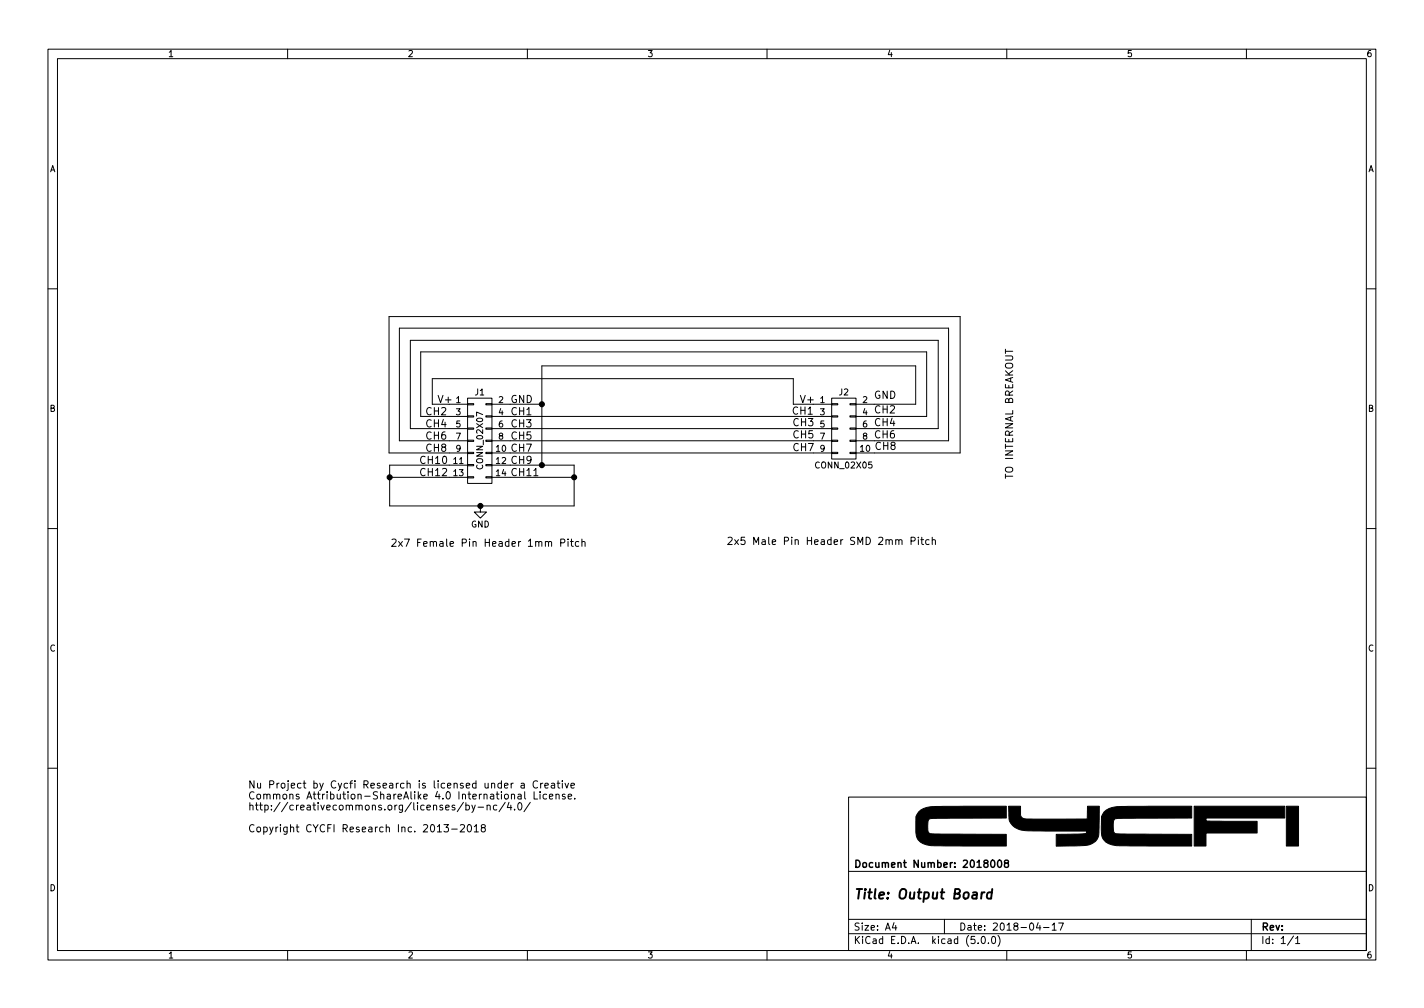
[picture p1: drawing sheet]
EESchema Schematic File Version 4
LIBS:Connector Board-cache
EELAYER 26 0
EELAYER END
$Descr A4 11693 8268
encoding utf-8
Sheet 1 1
Title "Output Board"
Date "2018-04-17"
Rev ""
Comp "Document Number: 2018008"
Comment1 ""
Comment2 ""
Comment3 ""
Comment4 ""
$EndDescr
$Comp
L conn:CONN_02X07 J1
U 1 1
P 3940 3610
F 0 "J1" H 3940 4010 50  0000 C CNN
F 1 "CONN_02X07" V 3940 3610 50  0000 C CNN
F 2 "Pin_Headers:Pin_Header_Straight_2x07_Pitch1.00mm_SMD" H 3940 2410 50  0001 C CNN
F 3 "" H 3940 2410 50  0001 C CNN
	1    3940 3610
	1    0    0    -1  
$EndComp
$Comp
L power:GND #PWR01
U 1 1
P 3945 4145
F 0 "#PWR01" H 3945 3895 50  0001 C CNN
F 1 "GND" H 3945 3995 50  0000 C CNN
F 2 "" H 3945 4145 50  0001 C CNN
F 3 "" H 3945 4145 50  0001 C CNN
	1    3945 4145
	1    0    0    -1  
$EndComp
Text Notes 6500 3405 0    60   ~ 0
CH1\n
Text Notes 7175 3395 0    60   ~ 0
CH2
Text Notes 6505 3500 0    60   ~ 0
CH3\n
Text Notes 6505 3600 0    60   ~ 0
CH5
Text Notes 7175 3600 0    60   ~ 0
CH6
Text Notes 7175 3500 0    60   ~ 0
CH4
Text Notes 6505 3705 0    60   ~ 0
CH7
Text Notes 7180 3695 0    60   ~ 0
CH8\n
Text Notes 4190 3310 0    60   ~ 0
GND
Text Notes 3590 3310 0    60   ~ 0
V+
Text Notes 4190 3410 0    60   ~ 0
CH1
Text Notes 3490 3410 0    60   ~ 0
CH2
Text Notes 4190 3510 0    60   ~ 0
CH3
Text Notes 3490 3510 0    60   ~ 0
CH4
Text Notes 4190 3610 0    60   ~ 0
CH5
Text Notes 3490 3610 0    60   ~ 0
CH6
Text Notes 4190 3710 0    60   ~ 0
CH7
Text Notes 3490 3710 0    60   ~ 0
CH8
Text Notes 4190 3810 0    60   ~ 0
CH9
Text Notes 3440 3810 0    60   ~ 0
CH10
Text Notes 4190 3910 0    60   ~ 0
CH11
Text Notes 3440 3910 0    60   ~ 0
CH12
Text Notes 7175 3275 0    60   ~ 0
GND\n
Text Notes 6565 3310 0    60   ~ 0
V+
Text Notes 8330 2850 3    60   ~ 0
TO INTERNAL BREAKOUT\n
Text Notes 3205 4490 0    60   ~ 0
2x7 Female Pin Header 1mm Pitch
Text Notes 2035 6835 0    60   ~ 0
Nu Project by Cycfi Research is licensed under a Creative \nCommons Attribution-ShareAlike 4.0 International License. \nhttp://creativecommons.org/licenses/by-nc/4.0/\n\nCopyright CYCFI Research Inc. 2013-2018
$Comp
L conn:CONN_02X05 J2
U 1 1
P 6930 3510
F 0 "J2" H 6930 3810 50  0000 C CNN
F 1 "CONN_02X05" H 6930 3210 50  0000 C CNN
F 2 "Cycfi_Kicad_Headers:2x5_1mm_Angled_SMD" H 6930 2310 50  0001 C CNN
F 3 "" H 6930 2310 50  0001 C CNN
	1    6930 3510
	1    0    0    -1  
$EndComp
Wire Wire Line
	4190 3310 4450 3310
Wire Wire Line
	4450 2995 4450 3310
Wire Wire Line
	4450 2995 7520 2995
Wire Wire Line
	7520 2995 7520 3310
Wire Wire Line
	7520 3310 7180 3310
Wire Wire Line
	3690 3810 3200 3810
Wire Wire Line
	3200 3810 3200 3910
Wire Wire Line
	3200 4145 3945 4145
Wire Wire Line
	3690 3910 3200 3910
Connection ~ 3200 3910
Wire Wire Line
	4190 3810 4450 3810
Wire Wire Line
	4715 3810 4715 3910
Connection ~ 3945 4145
Wire Wire Line
	4190 3910 4715 3910
Connection ~ 4715 3910
Connection ~ 4450 3810
Connection ~ 4450 3310
Text Notes 5965 4475 0    60   ~ 0
2x5 Male Pin Header SMD 2mm Pitch
Wire Wire Line
	6680 3410 4190 3410
Wire Wire Line
	6680 3310 6515 3310
Wire Wire Line
	6515 3310 6515 3100
Wire Wire Line
	6515 3100 3550 3100
Wire Wire Line
	3550 3100 3550 3310
Wire Wire Line
	3550 3310 3690 3310
Wire Wire Line
	6680 3510 4190 3510
Wire Wire Line
	6680 3610 4190 3610
Wire Wire Line
	6680 3710 4190 3710
Wire Wire Line
	7180 3410 7610 3410
Wire Wire Line
	7610 3410 7610 2880
Wire Wire Line
	7610 2880 3455 2880
Wire Wire Line
	3455 2880 3455 3410
Wire Wire Line
	3455 3410 3690 3410
Wire Wire Line
	7180 3510 7705 3510
Wire Wire Line
	7705 3510 7705 2785
Wire Wire Line
	7705 2785 3370 2785
Wire Wire Line
	3370 2785 3370 3510
Wire Wire Line
	3370 3510 3690 3510
Wire Wire Line
	7180 3610 7790 3610
Wire Wire Line
	7790 3610 7790 2685
Wire Wire Line
	7790 2685 3280 2685
Wire Wire Line
	3280 2685 3280 3610
Wire Wire Line
	3280 3610 3690 3610
Wire Wire Line
	7180 3710 7885 3710
Wire Wire Line
	7885 3710 7885 2590
Wire Wire Line
	7885 2590 3195 2590
Wire Wire Line
	3195 2590 3195 3710
Wire Wire Line
	3195 3710 3690 3710
Wire Wire Line
	3200 3910 3200 4145
Wire Wire Line
	3945 4145 4715 4145
Wire Wire Line
	4715 3910 4715 4145
Wire Wire Line
	4450 3810 4715 3810
Wire Wire Line
	4450 3310 4450 3810
$EndSCHEMATC
